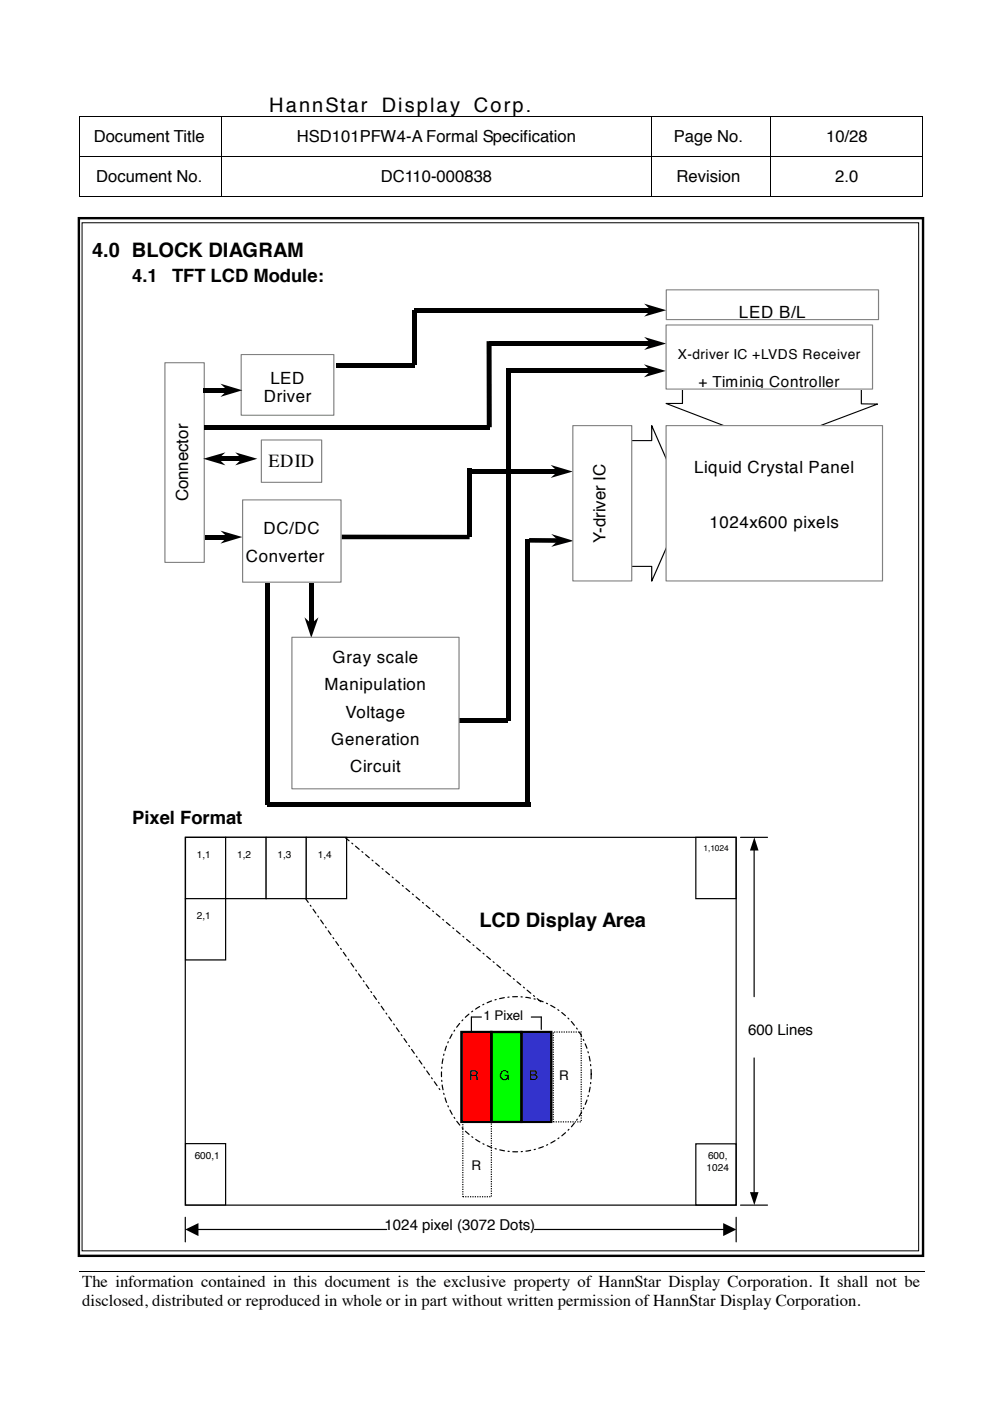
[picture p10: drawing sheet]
<svg xmlns="http://www.w3.org/2000/svg" width="210mm" height="297mm" viewBox="0 0 210 297" stroke-linecap="round" stroke-linejoin="round" font-family="sans-serif">
<g fill="#000">
<path d="M16.8 24.7h.2v.1h-.2zM16.8 33.1h.2v.2h-.2zM46.9 24.7h.2v.1h-.2zM46.9 33.1h.2v.2h-.2zM56.5 24.7h.1v.1h-.1zM138 24.7h.1v.1h-.1zM138 33.1h.1v.2h-.1zM163.4 24.7h.1v.1h-.1zM163.4 33.1h.1v.2h-.1zM195.6 24.7h.1v.1h-.1zM195.6 33.1h.1v.2h-.1zM16.8 41.6h.2v.2h-.2z"/>
<path d="M46.9 41.6h.2v.2h-.2zM138 41.6h.1v.2h-.1zM163.4 41.6h.1v.2h-.1zM195.6 41.6h.1v.2h-.1zM195.9 269.6l.1 .1z"/>
</g>
<g fill="none" stroke="#000" stroke-width=".21">
<path d="M16.9 24.8v8.3M16.9 33.3v8.3M17 24.8h29.9M17 33.2h29.9M47 24.8v8.3M47 33.3v8.3M47.1 24.8h9.4M47.1 33.2h90.9M56.6 24.8h81.4M138 24.8v8.3M138 33.3v8.3M138.1 24.8h25.3"/>
<path d="M138.1 33.2h25.3M163.4 24.8v8.3M163.4 33.3v8.3M163.5 24.8h32.1M163.5 33.2h32.1M195.7 24.8v8.3M195.7 33.3v8.3M17 41.7h29.9M47.1 41.7h90.9M138.1 41.7h25.3M163.5 41.7h32.1M16.8 269.6h179.1"/>
</g>
<g fill="#fff">
<path d="M16.8 277.9h179.1z"/>
<path d="M195.9 269.7l.1 8.2z"/>
<path d="M195.9 277.9h.1z"/>
</g>
<path d="M16.7 46.3h179v220h-179z" fill="none" stroke="#000" stroke-width=".51"/>
<path d="M17.4 47.2h177.4v218h-177.4z" fill-rule="evenodd" fill="#fff"/>
<path d="M17.4 47.2h177.4v218h-177.4z" fill="none" stroke="#000" stroke-width=".21"/>
<path d="M152.1 69.8l2.2 4.2" fill="none" stroke="#fff" stroke-width=".25"/>
<g fill="#fff">
<path d="M153.4 74.3l1.6-.8 1 4z"/>
<path d="M39.3 177.5h8.5v13h-8.5z" fill-rule="evenodd"/>
</g>
<path d="M39.3 177.5h8.5v13h-8.5z" fill="none" stroke="#000" stroke-width=".25"/>
<path d="M147.5 177.5h8.6v13h-8.6z" fill-rule="evenodd" fill="#fff"/>
<path d="M147.5 177.5h8.6v13h-8.6z" fill="none" stroke="#000" stroke-width=".25"/>
<path d="M147.5 242.5h8.6v13h-8.6z" fill-rule="evenodd" fill="#fff"/>
<path d="M39.3 177.5h116.8v78h-116.8zM157 177.5h5.7M159.9 180.2v31.1M159.9 224.3v28.5M147.5 242.5h8.6v13h-8.6zM157 255.5h5.7" fill="none" stroke="#000" stroke-width=".25"/>
<path d="M159.9 177.5l.9 2.8h-1.8zM159 252.8h1.8l-.9 2.7z" fill="#000"/>
<path d="M39.3 190.5h8.5v13h-8.5z" fill-rule="evenodd" fill="#fff"/>
<path d="M39.3 190.5h8.5v13h-8.5z" fill="none" stroke="#000" stroke-width=".25"/>
<path d="M47.8 177.5h8.6v13h-8.6z" fill-rule="evenodd" fill="#fff"/>
<path d="M47.8 177.5h8.6v13h-8.6z" fill="none" stroke="#000" stroke-width=".25"/>
<path d="M56.4 177.5h8.5v13h-8.5z" fill-rule="evenodd" fill="#fff"/>
<path d="M56.4 177.5h8.5v13h-8.5z" fill="none" stroke="#000" stroke-width=".25"/>
<path d="M64.9 177.5h8.6v13h-8.6z" fill-rule="evenodd" fill="#fff"/>
<path d="M64.9 177.5h8.6v13h-8.6zM39.3 258.1v5.2M156.1 258.1v5.2M42 260.7h40M113.3 260.7h40.1" fill="none" stroke="#000" stroke-width=".25"/>
<path d="M39.3 260.7l2.8-1.4v2.8zM153.3 259.3l2.8 1.4-2.8 1.4z" fill="#000"/>
<path d="M39.3 242.5h8.5v13h-8.5z" fill-rule="evenodd" fill="#fff"/>
<path d="M39.3 242.5h8.5v13h-8.5z" fill="none" stroke="#000" stroke-width=".25"/>
<path d="M117.3 218.8h5.9v19.1h-5.9z" fill-rule="evenodd" fill="#fff"/>
<path d="M117.3 218.8h5.9v19.1h-5.9z" fill="none" stroke="#000" stroke-width=".25" stroke-dasharray=".3 .3" stroke-linecap="butt"/>
<path d="M98.1 237.9h6.1v15.8h-6.1z" fill-rule="evenodd" fill="#fff"/>
<path d="M98.1 237.9h6.1v15.8h-6.1z" fill="none" stroke="#000" stroke-width=".25" stroke-dasharray=".3 .3" stroke-linecap="butt"/>
<path d="M110.5 218.8h6.4v19.1h-6.4z" fill-rule="evenodd" fill="#33c"/>
<path d="M110.5 218.8h6.4v19.1h-6.4z" fill="none" stroke="#000" stroke-width=".51"/>
<path d="M97.8 218.8h6.4v19.1h-6.4z" fill-rule="evenodd" fill="#f00"/>
<path d="M97.8 218.8h6.4v19.1h-6.4z" fill="none" stroke="#000" stroke-width=".51"/>
<path d="M104.2 218.8h6.3v19.1h-6.3z" fill-rule="evenodd" fill="#0f0"/>
<path d="M104.2 218.8h6.3v19.1h-6.3z" fill="none" stroke="#000" stroke-width=".51"/>
<path d="M73.2 177.6l41.6 34.9M64.8 190.5l28.8 41M98.2 216.1a15.7 15.7 0 0 1 16-4.1 15.7 15.7 0 0 1 10.8 12.4 16.2 16.2 0 0 1-18.7 19.5 16.7 16.7 0 0 1-8.1-27.8z" fill="none" stroke="#000" stroke-width=".25" stroke-dasharray="1 .8 .3 .8"/>
<path d="M102.1 215.6h-2.2v3.2M112.6 215.6h2.2v2.7" fill="none" stroke="#000" stroke-width=".25"/>
<path d="M153 79.2l2.2 3.9" fill="none" stroke="#fff" stroke-width=".24"/>
<path d="M154.3 83.4l1.6-.7 1 3.6z" fill="#fff"/>
<path d="M103.2 72.3h1l.1 18.3h-1.1zM65.5 123.6h1v8.7h-1z" fill="#000"/>
<path d="M64.6 130.9l1.4 1.3 1.5-1.3-1.5 4.3z" fill="#000"/>
<path d="M72.5 113.9h10.4" fill="none" stroke="#fff" stroke-width=".24"/>
<path d="M72.5 113.4h6.2v.9h-6.2z" fill="#fff"/>
<path d="M103.7 72.3h34.4v1h-34.4zM99.1 99.3h1v14.6h-1zM99.6 99.5h18.7v.9h-18.7zM56.6 170h55.9v1h-55.9z" fill="#000"/>
<path d="M136.6 71.4l4.7 1.4-4.7 1.4 1.4-1.4zM116.8 98.6l4.7 1.4-4.7 1.3 1.4-1.3z" fill="#000"/>
<path d="M128.7 93.4h9.5v-3.2l7.2 16.6-7.2 16.4v-3.1h-9.5z" fill-rule="evenodd" fill="#fff"/>
<path d="M128.7 93.4h9.5v-3.2l7.2 16.6-7.2 16.4v-3.1h-9.5z" fill="none" stroke="#000" stroke-width=".24"/>
<path d="M144.7 78.6l37.9 .1v6.9l3.5 .1-22.5 8.4-22.4-8.6h3.5z" fill-rule="evenodd" fill="#fff"/>
<path d="M144.7 78.6l37.9 .1v6.9l3.5 .1-22.5 8.4-22.4-8.6h3.5z" fill="none" stroke="#000" stroke-width=".24"/>
<path d="M43.1 113.4h5.2v1h-5.2zM97.4 152.2h10.3v1h-10.3zM107.4 78.1h1v74.8h-1zM56.1 123.6h1v46.9h-1zM111.4 114.3h1v55.7h-1z" fill="#000"/>
<path d="M46.7 112.5l4.7 1.4-4.7 1.4 1.5-1.4z" fill="#000"/>
<path d="M51.4 106h20.9v17.4h-20.9z" fill-rule="evenodd" fill="#fff"/>
<path d="M51.4 106h20.9v17.4h-20.9z" fill="none" stroke="#808080" stroke-width=".24"/>
<path d="M35 76.9h8.3v42.3h-8.3z" fill-rule="evenodd" fill="#fff"/>
<path d="M35 76.9h8.3v42.3h-8.3z" fill="none" stroke="#808080" stroke-width=".24"/>
<path d="M61.9 135.1h35.4v32.1h-35.4z" fill-rule="evenodd" fill="#fff"/>
<path d="M61.9 135.1h35.4v32.1h-35.4z" fill="none" stroke="#808080" stroke-width=".24"/>
<path d="M141.2 90.2h45.9v33h-45.9z" fill-rule="evenodd" fill="#fff"/>
<path d="M141.2 90.2h45.9v33h-45.9z" fill="none" stroke="#808080" stroke-width=".24"/>
<path d="M107.9 78.1h30.2v1h-30.2zM112.2 114.1h6.2v1l-6.2-.1z" fill="#000"/>
<path d="M136.5 77.2l4.7 1.4-4.7 1.4 1.5-1.4zM116.9 113.2l4.7 1.5-4.7 1.2 1.5-1.3z" fill="#000"/>
<path d="M141.2 68.9h43.8v13.6h-43.8z" fill-rule="evenodd" fill="#fff"/>
<path d="M141.2 68.9h43.8v13.6h-43.8z" fill="none" stroke="#808080" stroke-width=".24"/>
<path d="M121.5 90.2h12.4v33h-12.4z" fill-rule="evenodd" fill="#fff"/>
<path d="M121.5 90.2h12.4v33h-12.4z" fill="none" stroke="#808080" stroke-width=".24"/>
<path d="M55.4 93.3h12.8v9h-12.8z" fill-rule="evenodd" fill="#fff"/>
<path d="M55.4 93.3h12.8v9h-12.8z" fill="none" stroke="#808080" stroke-width=".24"/>
<path d="M141.3 61.5h45v6.3h-45z" fill-rule="evenodd" fill="#fff"/>
<path d="M141.3 61.5h45v6.3h-45z" fill="none" stroke="#808080" stroke-width=".24"/>
<path d="M51.1 75.2h19.7v12.8h-19.7z" fill-rule="evenodd" fill="#fff"/>
<path d="M51.1 75.2h19.7v12.8h-19.7z" fill="none" stroke="#808080" stroke-width=".24"/>
<path d="M71.2 76.9h16.7v1h-16.7zM87.4 65.7h1v11.7h-1zM87.9 65.3h50.2v.9h-50.2zM43.1 82.3h5.2v.9h-5.2zM43.3 90.1h60.4v.9h-60.4zM46.2 96.8h5.2v1h-5.2zM72.5 113.4h27.1v.9h-27.1z" fill="#000"/>
<path d="M136.6 64.4l4.7 1.4-4.7 1.3 1.4-1.3zM46.7 81.4l4.7 1.3-4.7 1.4 1.5-1.4zM43.1 97.3l4.7-1.4-1.5 1.4 1.5 1.4zM49.9 95.9l4.7 1.4-4.7 1.4 1.4-1.4z" fill="#000"/>
<g font-size="4.2">
<text x="57.1" y="23.8">HannStar</text>
<text x="80.9" y="23.8">Display Corp.</text>
<text x="19.5" y="54.5">4.0 BLOCK DIAGRAM</text>
<text x="101.6" y="196.5">LCD Display Area</text>
</g>
<g font-size="3.9">
<text x="28" y="59.8">4.1</text>
<text x="36.5" y="59.8">TFT LCD Module:</text>
<text x="56.9" y="99">EDID</text>
<text x="28" y="174.8">Pixel Format</text>
</g>
<g font-size="3.6">
<text x="156.7" y="67.4">LED B/L</text>
<text x="57.3" y="81.4">LED</text>
<text x="55.9" y="85.2">Driver</text>
<text x="147.2" y="100.3">Liquid Crystal Panel</text>
<text x="39.9" y="106.3" transform="rotate(-90 39.9 106.3)">Connector</text>
<text x="55.8" y="113.3">DC/DC</text>
<text x="150.4" y="111.9">1024x600 pixels</text>
<text x="52.1" y="119.1">Converter</text>
<text x="128.4" y="115" transform="rotate(-90 128.4 115)">Y-driver IC</text>
<text x="70.5" y="140.5">Gray scale</text>
<text x="68.8" y="146.4">Manipulation</text>
<text x="73.3" y="152.2">Voltage</text>
<text x="70.2" y="158">Generation</text>
<text x="74.3" y="163.8">Circuit</text>
</g>
<g font-size="3.5">
<text x="19.9" y="30.2">Document Title</text>
<text x="62.9" y="30.2">HSD101PFW4-A Formal Specification</text>
<text x="142.9" y="30.2">Page No.</text>
<text x="175.2" y="30.2">10/28</text>
<text x="20.4" y="38.7">Document No.</text>
<text x="80.7" y="38.7">DC110-000838</text>
<text x="143.4" y="38.7">Revision</text>
<text x="177.1" y="38.7">2.0</text>
<text x="17.4" y="272.9">The information contained in this document is the exclusive property of HannStar Display Corporation. It shall not be</text>
<text x="17.4" y="277">disclosed, distributed or reproduced in whole or in part without written permission of HannStar Display Corporation.</text>
</g>
<g font-size="3.2">
<text x="148.1" y="82">+ Timinig Controller</text>
<text x="158.6" y="219.5">600 Lines</text>
<text x="81.5" y="260.9">1024 pixel (3072 Dots)</text>
</g>
<text font-size="2.9" x="143.7" y="76.1">X-driver IC +LVDS Receiver</text>
<g font-size="2.8">
<text x="102.5" y="216.3">1 Pixel</text>
<text x="99.5" y="229">R</text>
<text x="105.9" y="229">G</text>
<text x="112.2" y="229">B</text>
<text x="118.5" y="229">R</text>
<text x="100" y="248.1">R</text>
</g>
<g font-size="2.1">
<text x="41.7" y="181.9">1,1</text>
<text x="50.3" y="181.9">1,2</text>
<text x="58.8" y="181.9">1,3</text>
<text x="67.4" y="181.9">1,4</text>
<text x="41.7" y="194.9">2,1</text>
<text x="41.3" y="245.7">600,1</text>
<text x="150.1" y="245.7">600,</text>
<text x="149.8" y="248.2">1024</text>
</g>
<text font-size="1.8" x="149.1" y="180.4">1,1024</text>
</svg>
